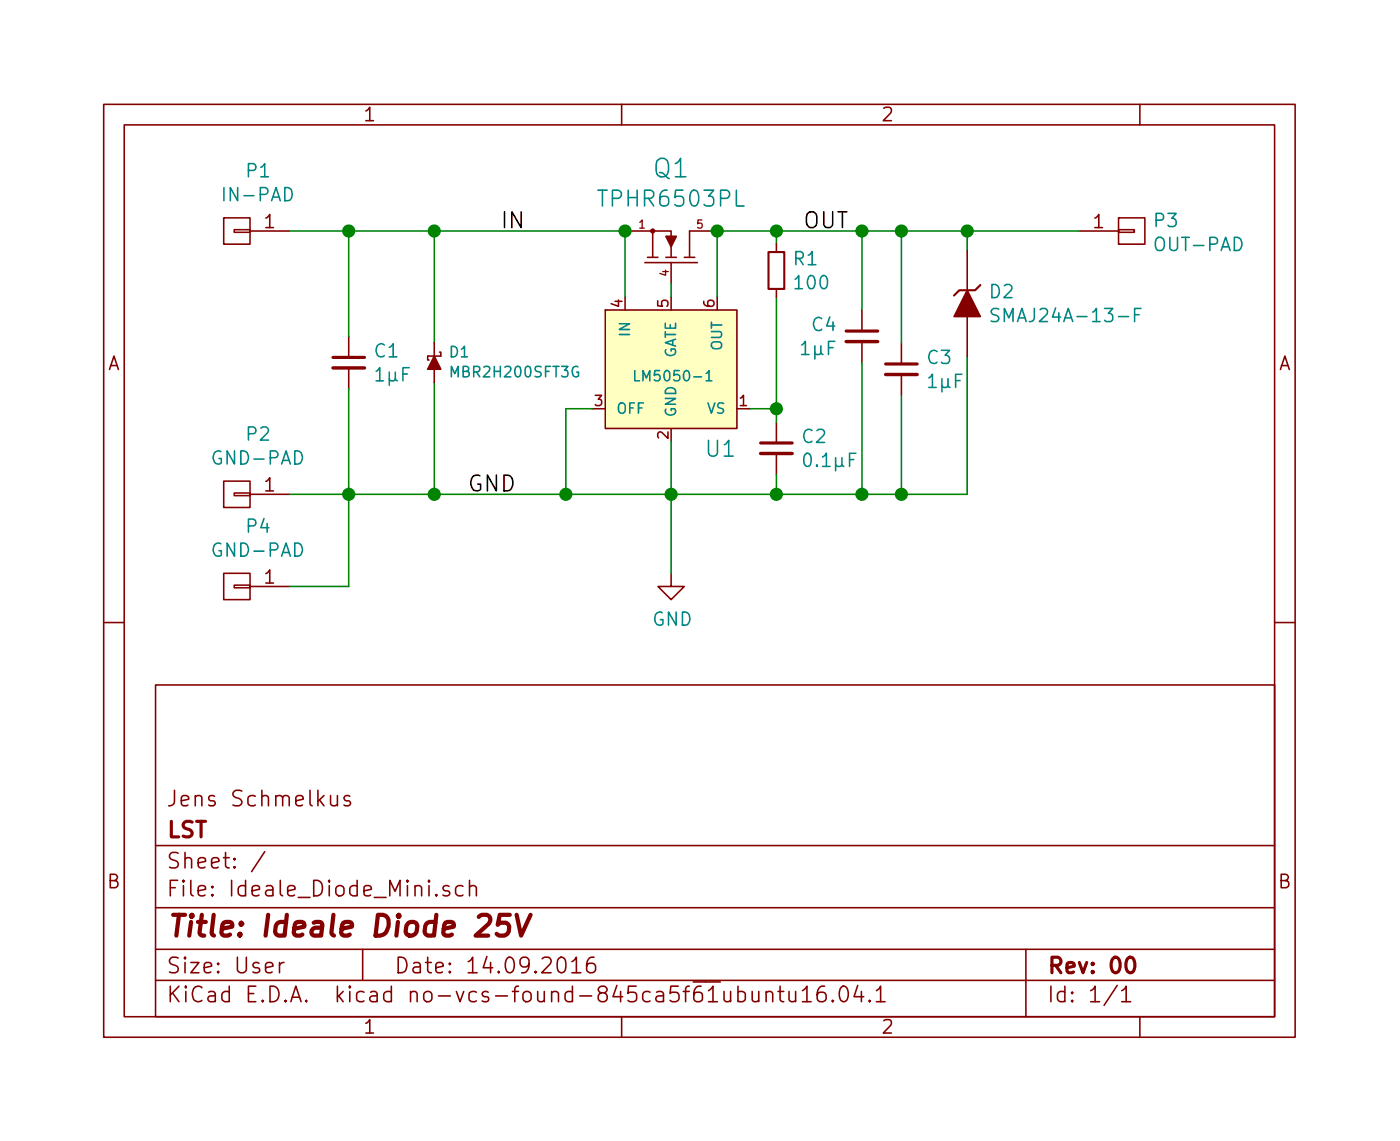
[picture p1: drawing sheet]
<svg xmlns="http://www.w3.org/2000/svg" width="135mm" height="110mm" viewBox="0 0 135 110" stroke-linecap="round" stroke-linejoin="round" font-family="sans-serif">
<g fill="none" stroke="#840000" stroke-width=".15">
<path d="M10 10.1h115v90h-115zM12 12h111v86.1h-111zM60 10.1v1.9M110 10.1v1.9M21.6 21h2.5v2.6h-2.5zM22.6 22.2h1.5v.2h-1.5zM24.1 22.3h3.8M33.7 32.4v1.9M33.7 35.5v2M41.9 33.1v1.2M41.9 35.6v1.3M42.4 34h.1v.3h-1.2v.4h.1"/>
<path d="M58.4 29.9h12.7v11.4h-12.7zM61 22.3h2M64.8 23.6v-1.3h-1.8v2.5M64.8 23.8v1M64.8 25.3v2.1M68.6 22.3h-2.1v2.5M71.1 39.4h1.3M74.9 23.6v.7M74.9 27.9v.7M83.2 29.9v1.9M83.2 33v2M87 33.1v1.9"/>
<path d="M87 36.1v2.1M93.3 24.2v3.8M93.3 30.5v3.8M104.1 22.3h3.8M107.9 22.2h1.6v.2h-1.6zM107.9 21h2.6v2.6h-2.6zM21.6 46.4h2.5v2.6h-2.5zM21.6 55.3h2.5v2.5h-2.5zM22.6 47.6h1.5v.2h-1.5zM22.6 56.4h1.5v.3h-1.5zM24.1 47.7h3.8M24.1 56.6h3.8"/>
<path d="M64.8 55.3v1.3h1.2l-1.2 1.2-1.3-1.2h1.3M74.9 40.7v1.9M74.9 43.7v2.1M10 60.1h2M15 66.1h108v32h-108zM31.9 76.7v.8a.39 .39 0 0 0 .7 .1M32.6 76.7v1M33.8 76.8l-.4-.1-.2 .2 .1 .3 .5 .1v.2v.2h-.2h-.4M123 60.1h2M15 94.6h108M15 91.6h108M15 87.6h108"/>
<path d="M15 81.6h108M25.6 82.2l-1.3 1.9M27 92.8v1M27.4 92.8l-.3 .1-.1 .2M35 91.6v3M43.3 85.5a.37 .37 0 0 0-.6 .1v.1a.54 .54 0 0 0 .6 .3l.1 .1-.1 .2-.1 .1-.5-.1M44.7 85.5l-.5-.1-.2 .3v.6l.2 .1 .5-.1M45.3 85.6a.41 .41 0 0 1 .7 0v.8M45.3 84.9v1.5M55.2 92.8l.4-.5v1.5M55.2 93.8h.9M57.3 92.3a.59 .59 0 0 0-.7 .7v.6l.1 .1a.48 .48 0 0 0 .8-.1l-.1-.6a.51 .51 0 0 0-.7 0l-.1 .2"/>
<path d="M60 98.1v2M71.2 95.7a.53 .53 0 0 1 .7 .1v.7a.53 .53 0 0 1-.7 .1M71.2 95.1v1.5M72.6 95.6v1a.45 .45 0 0 0 .6-.1M73.2 95.6v1M73.9 95.8a.38 .38 0 0 1 .7 0v.8M73.9 95.6v1M75.1 95.6h.5M75.3 95.1v1.3l.1 .2h.2M76.1 95.6v.8a.37 .37 0 0 0 .7 .1M76.8 95.6v1M77.4 95.6l.5-.5v1.5"/>
<path d="M77.4 96.6h.9M79.6 95.1a.59 .59 0 0 0-.7 .7v.6v.1a.48 .48 0 0 0 .8-.1v-.6a.51 .51 0 0 0-.8 0v.2M80.4 96.5v.1h-.1l.1-.1v.1M81.2 95.3a.35 .35 0 0 1 .3-.2 .35 .35 0 0 1 .3 .3 .88 .88 0 0 1-.3 1.2h-.1a.9 .9 0 0 1-.2-1.3zM82.8 95.1l-.4 1h1M83.1 95.6v1M83.9 96.5l.1 .1h-.1v-.1v.1M84.6 95.6l.3-.2 .1-.3v1.5M84.6 96.6h.8M99 91.6v6.5M107.8 95.1l-1.2 1.9M108.3 95.6l.3-.2 .1-.3v1.5"/>
<path d="M108.3 96.6h.8M110 98.1v2"/>
</g>
<path d="M32.1 34.5h3.1M81.7 31.9h3M85.5 35.1h3M73.4 42.7h3.1M108.8 92.5a.35 .35 0 0 1 .4-.2 .35 .35 0 0 1 .2 .3 .88 .88 0 0 1-.2 1.2h-.2a.9 .9 0 0 1-.2-1.3z" fill="none" stroke="#840000" stroke-width=".3"/>
<path d="M46.2 88.5l.3-.3h.5a.46 .46 0 0 1 .3 .6l-.1 .3-1.3 1.2h1.2M49.2 88.2h-1l-.2 1 .3-.2h.5l.2 .1 .1 .3v.5l-.1 .2-.3 .2h-.5l-.3-.2M49.9 88.2l.4 2.1 .9-2.1" fill="none" stroke="#840000" stroke-width=".41"/>
<path d="M58.4 29.9h12.7v11.4h-12.7z" fill="#ffffc2" stroke="#ffffc2" stroke-width=".1"/>
<path d="M61.3 35.7v1h.4M68.1 36l.3-.3v1M68.1 36.7h.6M96.4 29.8h-.5l-.2 .1a.29 .29 0 0 0 0 .3 .29 .29 0 0 0 .2 .2l.4 .1a.28 .28 0 0 1 .1 .3 .28 .28 0 0 1-.3 .2h-.4M109.5 30.4h.4M110.1 29.8h-.6v1.2" fill="none" stroke="#008484" stroke-width=".15"/>
<path d="M32.1 35.5h3.1M81.7 33h3M85.5 36.1h3M73.4 43.7h3.1" fill="none" stroke="#840000" stroke-width=".33"/>
<g fill="#840000" stroke="#840000" stroke-width=".15">
<path d="M62.2 25.3h5.1z"/>
<path d="M62.5 24.8h1z"/>
<path d="M64.3 24.8h1z"/>
<path d="M66 24.8h1.1z"/>
<path d="M64.3 22.8h1l-.5 1z"/>
<path d="M41.9 34.3l.6 1.3h-1.2z"/>
<path d="M93.3 28l1.3 2.5h-2.5z"/>
<circle cx="63" cy="22.3" r=".18"/>
</g>
<g fill="none" stroke="#008400" stroke-width=".15">
<path d="M27.9 22.3h33.1M33.7 22.3v10.1M33.7 37.5v19.1h-5.8M41.9 22.3v10.8M41.9 36.9v10.8M57.1 39.4h-2.5v8.3M60.3 22.3v6.3M64.8 27.4v1.2M68.6 22.3h35.5M69.2 22.3v6.3M72.4 39.4h2.5M74.9 22.3v1.3"/>
<path d="M74.9 28.6v12.1M83.2 22.3v7.6M83.2 35v12.7M87 22.3v10.8M87 38.2v9.5M93.3 22.3v1.9M93.3 34.3v13.4h-65.4M64.8 42.6v12.7M74.9 45.8v1.9"/>
</g>
<g fill="#008400" stroke="#008400" stroke-width=".25">
<circle cx="60.3" cy="22.3" r=".51"/>
<circle cx="69.2" cy="22.3" r=".51"/>
<circle cx="87" cy="22.3" r=".51"/>
<circle cx="93.3" cy="22.3" r=".51"/>
<circle cx="64.8" cy="47.7" r=".51"/>
<circle cx="74.9" cy="47.7" r=".51"/>
<circle cx="87" cy="47.7" r=".51"/>
<circle cx="41.9" cy="47.7" r=".51"/>
<circle cx="33.7" cy="47.7" r=".51"/>
<circle cx="33.7" cy="22.3" r=".51"/>
<circle cx="41.9" cy="22.3" r=".51"/>
<circle cx="74.9" cy="39.4" r=".51"/>
<circle cx="74.9" cy="22.3" r=".51"/>
<circle cx="54.6" cy="47.7" r=".51"/>
<circle cx="83.2" cy="22.3" r=".51"/>
<circle cx="83.2" cy="47.7" r=".51"/>
</g>
<path d="M74.2 24.3h1.5v3.6h-1.5zM94.6 27.5l-.5 .5h-1.5l-.5 .5" fill="none" stroke="#840000" stroke-width=".2"/>
<text font-size="2.8" fill="#840000" x="16" y="90.4">Title: Ideale Diode 25V</text>
<text font-size="2.5" fill="#008484" x="63.1" y="17.2">Q1</text>
<g font-size="2.1">
<text x="48.3" y="22">IN</text>
<text x="77.5" y="22">OUT</text>
<text x="45.1" y="47.4">GND</text>
</g>
<g font-size="2.1" fill="#008484">
<text x="58.2" y="19.9">TPHR6503PL</text>
<text x="68.2" y="44.1">U1</text>
</g>
<g font-size="2.1" fill="#840000">
<text x="16" y="77.8">Jens Schmelkus</text>
<text x="16" y="83.8">Sheet: /</text>
<text x="16" y="80.8">LST</text>
<text x="16" y="86.5">File: Ideale_Diode_Mini.sch</text>
<text x="16" y="93.9">Size: User</text>
<text x="38" y="93.9">Date: 14.09.2016</text>
<text x="101" y="93.9">Rev: 00</text>
<text x="16" y="96.7">KiCad E.D.A. kicad no-vcs-found-845ca5f61ubuntu16.04.1</text>
<text x="101" y="96.7">Id: 1/1</text>
</g>
<g font-size="1.8" fill="#840000">
<text x="35" y="11.7">1</text>
<text x="85" y="11.7">2</text>
<text x="25.6" y="22">1</text>
<text x="105.6" y="22">1</text>
<text x="10.4" y="35.7">A</text>
<text x="123.4" y="35.7">A</text>
<text x="25.6" y="47.4">1</text>
<text x="25.6" y="56.3">1</text>
<text x="10.4" y="85.7">B</text>
<text x="123.4" y="85.7">B</text>
<text x="35" y="99.7">1</text>
<text x="85" y="99.7">2</text>
</g>
<g font-size="1.8" fill="#008484">
<text x="23.9" y="17.1">P1</text>
<text x="21.8" y="19.4">IN-PAD</text>
<text x="111.5" y="21.9">P3</text>
<text x="76.6" y="25.6">R1</text>
<text x="76.8" y="27.9">100</text>
<text x="95.6" y="28.8">D2</text>
<text x="111.7" y="24.2">OUT-PAD</text>
<text x="36.2" y="34.5">C1</text>
<text x="77.4" y="34.3">1µF</text>
<text x="78.4" y="32">C4</text>
<text x="89.5" y="35.1">C3</text>
<text x="96.7" y="31.1">SMAJ24A-13-F</text>
<text x="36.3" y="36.8">1µF</text>
<text x="89.6" y="37.4">1µF</text>
<text x="20.8" y="44.8">GND-PAD</text>
<text x="23.9" y="42.5">P2</text>
<text x="77.5" y="42.8">C2</text>
<text x="77.7" y="45.1">0.1µF</text>
<text x="20.8" y="53.7">GND-PAD</text>
<text x="23.9" y="51.4">P4</text>
<text x="62.9" y="60.4">GND</text>
</g>
<g font-size="1.4" fill="#840000">
<text x="60.1" y="29.7" transform="rotate(-90 60.1 29.7)">4</text>
<text x="64.5" y="29.7" transform="rotate(-90 64.5 29.7)">5</text>
<text x="69" y="29.7" transform="rotate(-90 69 29.7)">6</text>
<text x="57.4" y="39.2">3</text>
<text x="71.4" y="39.2">1</text>
<text x="64.5" y="42.4" transform="rotate(-90 64.5 42.4)">2</text>
</g>
<g font-size="1.4" fill="#008484">
<text x="43.4" y="34.5">D1</text>
<text x="60.8" y="32.3" transform="rotate(-90 60.8 32.3)">IN</text>
<text x="65.3" y="34.8" transform="rotate(-90 65.3 34.8)">GATE</text>
<text x="69.7" y="33.8" transform="rotate(-90 69.7 33.8)">OUT</text>
<text x="43.7" y="36.4">MBR2H200SFT3G</text>
<text x="59.4" y="39.9">OFF</text>
<text x="61.8" y="36.8">LM5050-1</text>
<text x="65.3" y="40.3" transform="rotate(-90 65.3 40.3)">GND</text>
<text x="68.3" y="39.9">VS</text>
</g>
<g font-size="1.1" fill="#840000">
<text x="61.7" y="22.1">1</text>
<text x="67.3" y="22.1">5</text>
<text x="64.5" y="26.7" transform="rotate(-90 64.5 26.7)">4</text>
</g>
</svg>
